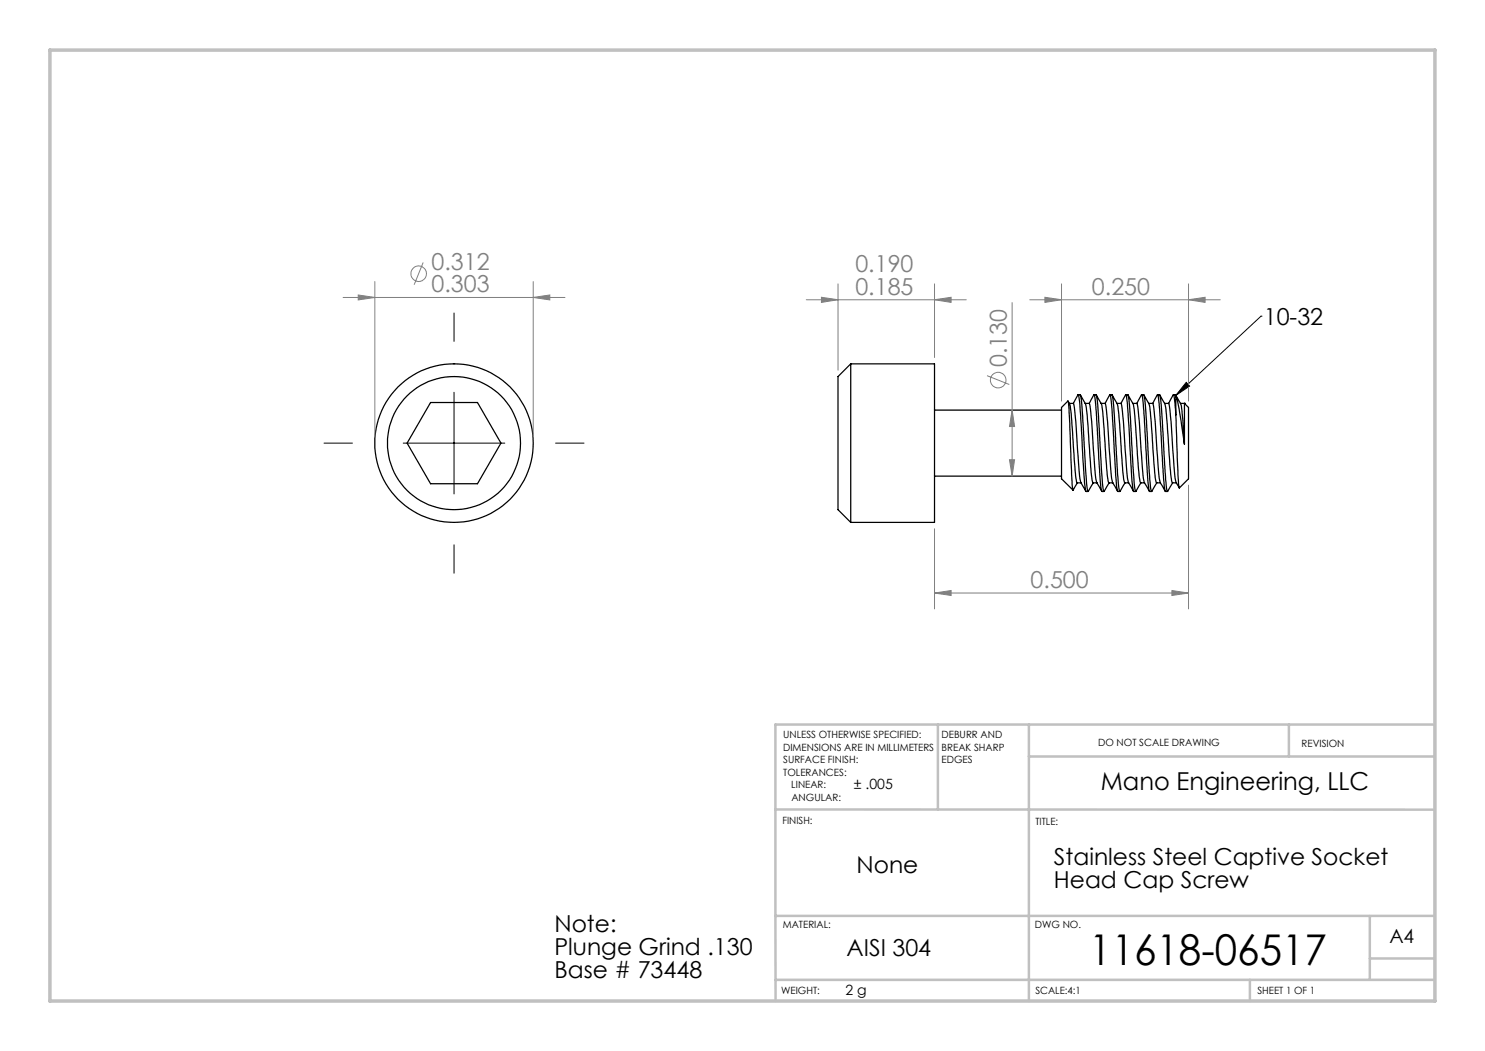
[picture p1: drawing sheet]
<svg xmlns="http://www.w3.org/2000/svg" width="297mm" height="210mm" viewBox="0 0 297 210" stroke-linecap="round" stroke-linejoin="round" font-family="sans-serif">
<g fill="none" stroke="#000" stroke-width=".25">
<path d="M170.1 72.7v31.7M170.1 72.7h16.8v31.7h-16.8M170.1 72.7l-2.5 2.5v26.6l2.5 2.6M215.6 78.9h.4M216 78.9l.4 1.8 .6 11.3a28.2 28.2 0 0 0 .6 6.2l1.1-1.7M216.1 78.9a7.1 7.1 0 0 1 1.4 4.9l.2 2.4a74 74 0 0 0 .9 10.3h.8M218.8 78.9l-1 1.7M218.8 78.9l.2 .6 .2 1.7 .9 15.8 .2 1.2h.5M218.8 78.9h.4M219.2 78.9l.3 1.8 .7 11.3a28.1 28.1 0 0 0 .6 6.2l1-1.7M219.3 78.9l.4 .9a6.9 6.9 0 0 1 1 3.8l.1 2.4a83 83 0 0 0 1 10.4l.8 .1M221.9 78.9l-.9 1.7"/>
<path d="M221.9 78.9l.3 .6 .2 2.1 .9 15.1 .2 1.5h.5M222 78.9h.4M222.4 78.9l.2 1.1 .3 3.2 .6 11.7 .3 2.6 .2 .7 1-1.7M222.4 78.9a6.4 6.4 0 0 1 1.4 4.5l.2 2.3a95.6 95.6 0 0 0 .9 10.7l.8 .1M225.1 78.9l-.9 1.7M225.1 78.9l.2 .4 .2 1.4 .9 15.6 .3 1.8 .5 .1M225.2 78.9h.4M225.6 78.9l.2 1.1 .3 3.2 .7 13.4 .4 1.6 1-1.7M225.6 78.9l.5 .9a5.8 5.8 0 0 1 .9 3.4l.2 3.2a70.7 70.7 0 0 0 .9 10.1h.8M228.3 78.9h.4M228.7 78.9l.4 1.8 .7 13.1a14.3 14.3 0 0 0 .5 4.4l1.1-1.7M228.8 78.9l.5 .9a4.8 4.8 0 0 1 .8 3.2l.3 3.1a79.5 79.5 0 0 0 .9 10.3l.8 .1"/>
<path d="M231.5 78.9l-1 1.7M231.5 78.9l.1 .1 .1 .5 .2 2.1 .9 15.4 .2 1.2h.5M231.5 78.9h.4M231.9 78.9l.3 1.8 .8 13.1a14.3 14.3 0 0 0 .5 4.4l1-1.7M232 78.9a6.6 6.6 0 0 1 1.3 4.6l.2 2.3a78.5 78.5 0 0 0 1 10.6l.8 .1M234.6 78.9l-.9 1.7M234.6 78.9l.2 .1 .1 .5 .3 3.4M234.7 78.9h.4M235.1 78.9l.1 .1M235.1 78.9l.5 .9a5.4 5.4 0 0 1 .9 3.5l.4 5.5M235.2 79l.6 2.8 1.1 7M235.2 79v3.9"/>
<path d="M86.1 80.4h9.4l4.7 8.1-4.7 8.2h-9.4l-4.7-8.2zM186.9 95.1h25.4M186.9 81.9h25.4M212.3 81.4l1.3-1.3a148.6 148.6 0 0 1 .7 14.6l.3 3.2-2.3-2.2zM213.6 80.1a10.2 10.2 0 0 1 .8 4.7l.8 10.8 .2 .9h.8M213.9 80.6h.8l.1 .6 .8 10a23.3 23.3 0 0 0 .6 5.2M214.7 80.6l.9-1.7 .3 1.5 .2 2.8 .8 13.1 .2 1.7 .1 .2h.4M215.5 96.5l-.9 1.4M216.2 96.4l1 1.8M217 80.6h.8l.2 .6 .8 10a23.3 23.3 0 0 0 .6 5.2M219.4 96.4l.9 1.8M220.2 80.6h.8l.2 .6 .8 10a23.3 23.3 0 0 0 .5 5.2"/>
<path d="M222.5 96.4l1 1.8M223.4 80.6h.8l.2 .6 .7 10a23.3 23.3 0 0 0 .6 5.2M225.7 96.4l1 1.8M226.6 80.6h.8l.1 .6 .8 10a23.3 23.3 0 0 0 .6 5.2M227.4 80.6l.9-1.7a1.35 1.35 0 0 1 .3 1.3l1 16.2 .2 1.7 .1 .1h.4M228.9 96.4l1 1.8M229.7 80.6h.8l.2 .6 .8 10a23.3 23.3 0 0 0 .6 5.2M232.1 96.4l.9 1.8M232.9 80.6h.8l.2 .6 .8 10a23.3 23.3 0 0 0 .5 5.2M235.2 82.9l.4 11.8 .2 2.8-.6-1.1M236.1 80.6h.8M236.9 80.6v8.2"/>
<path d="M236.9 80.6h.1M236.9 80.6l.8 .8v14.3l-1.8 1.8"/>
<circle cx="90.8" cy="88.6" r="13.3"/>
<circle cx="90.8" cy="88.6" r="15.9"/>
</g>
<g fill="none" stroke="#808080" stroke-width=".2">
<path d="M68.6 59.4h44.4M71.6 58.9l3.4 .5-3.4 .5zM75 56.3v31M84.6 52.5l-1.8 4.4M106.6 59.4l3.4-.5v1zM106.6 56.3v31M161.3 59.9h32M164.3 59.4l3.3 .5-3.3 .5zM167.6 56.7v17.3M186.9 59.9l3.3-.5v1zM186.9 56.7v14.7M206 59.9h38.1"/>
<path d="M209 59.4l3.3 .5-3.3 .5zM212.3 56.7v23.4M237.7 59.9l3.3-.5v1zM237.7 56.7v23.4M197.4 75.1l4.5 1.7M202.4 60.5v34.6M201.9 91.9h1l-.5 3.2zM202.4 81.9l.5 3.3h-1zM237.7 96.9v24.8M186.9 118.5l3.3-.5v1zM186.9 105.6v16.1M186.9 118.5h50.8"/>
<path d="M234.4 118l3.3 .5-3.3 .5z"/>
<circle cx="83.7" cy="54.7" r="1.56"/>
<circle cx="199.6" cy="75.9" r="1.55"/>
</g>
<path d="M90.8 62.5v5.7M90.8 78.4v20.3M237.2 76.4l.7 .7-2.7 1.9zM252.2 63.2h.1M252.2 63.2l-17 15.8M64.8 88.5h5.7M80.6 88.5h20.4M111.1 88.5h5.7M90.8 108.9v5.6" fill="none" stroke="#000" stroke-width=".2"/>
<path d="M187.6 144.8v16.9M205.8 144.8v55.2M205.8 151.2h81.2M257.8 144.8v6.4M287 144.8h-131.9v38.2M155.1 161.7l131.9 .1M155.1 183v17M155.1 183h131.9M155.1 195.8h131.9M250 195.8v4.2M274 183v12.8M274 191.5h13" fill="none" stroke="#c0c0c0" stroke-width=".5"/>
<path d="M10 10h277v190h-277z" fill="none" stroke="#c0c0c0" stroke-width=".7"/>
<path d="M237.2 76.4l.7 .7-2.7 1.9z" fill="#000"/>
<g fill="#808080">
<path d="M234.4 118l3.3 .5-3.3 .5zM186.9 118.5l3.3-.5v1z"/>
<path d="M71.6 58.9l3.4 .5-3.4 .5zM106.6 59.4l3.4-.5v1z"/>
<path d="M202.4 81.9l.5 3.3h-1zM201.9 91.9h1l-.5 3.2z"/>
<path d="M164.3 59.4l3.3 .5-3.3 .5zM186.9 59.9l3.3-.5v1zM209 59.4l3.3 .5-3.3 .5zM237.7 59.9l3.3-.5v1z"/>
</g>
<text font-size="8.5" x="217.9" y="192.7">11618-06517</text>
<text font-size="4.9" x="220.2" y="157.9">Mano Engineering, LLC</text>
<g font-size="4.7" fill="#808080">
<text x="86.3" y="53.9">0.312</text>
<text x="86.3" y="58.4">0.303</text>
<text x="171.1" y="54.3">0.190</text>
<text x="171.1" y="58.9">0.185</text>
<text x="218.4" y="58.9">0.250</text>
<text x="201.4" y="73.4" transform="rotate(-90 201.4 73.4)">0.130</text>
<text x="206.1" y="117.5">0.500</text>
</g>
<g font-size="4.7">
<text x="252.8" y="64.9">10-32</text>
<text x="210.8" y="172.9">Stainless Steel Captive Socket</text>
<text x="171.3" y="174.4">None</text>
<text x="210.8" y="177.4">Head Cap Screw</text>
<text x="110.9" y="186.3">Note:</text>
<text x="110.9" y="190.8">Plunge Grind .130</text>
<text x="169.3" y="191">AISI 304</text>
<text x="110.9" y="195.4">Base # 73448</text>
</g>
<text font-size="3.9" x="277.9" y="188.5">A4</text>
<g font-size="2.8">
<text x="170.8" y="157.7">± .005</text>
<text x="169.1" y="198.9">2 g</text>
</g>
<g font-size="2">
<text x="156.6" y="147.5">UNLESS OTHERWISE SPECIFIED:</text>
<text x="188.3" y="147.5">DEBURR AND</text>
<text x="188.3" y="150">BREAK SHARP</text>
<text x="219.6" y="149">DO NOT SCALE DRAWING</text>
<text x="260.3" y="149.2">REVISION</text>
<text x="156.6" y="150">DIMENSIONS ARE IN MILLIMETERS</text>
<text x="156.6" y="152.5">SURFACE FINISH:</text>
<text x="156.6" y="155">TOLERANCES:</text>
<text x="188.3" y="152.5">EDGES</text>
<text x="158.3" y="157.5">LINEAR:</text>
<text x="158.3" y="160">ANGULAR:</text>
<text x="156.5" y="164.6">FINISH:</text>
<text x="207.1" y="164.9">TITLE:</text>
<text x="156.6" y="185.5">MATERIAL:</text>
<text x="207" y="185.5">DWG NO.</text>
<text x="156.2" y="198.6">WEIGHT:</text>
<text x="207.1" y="198.6">SCALE:4:1</text>
<text x="251.5" y="198.6">SHEET 1 OF 1</text>
</g>
</svg>
